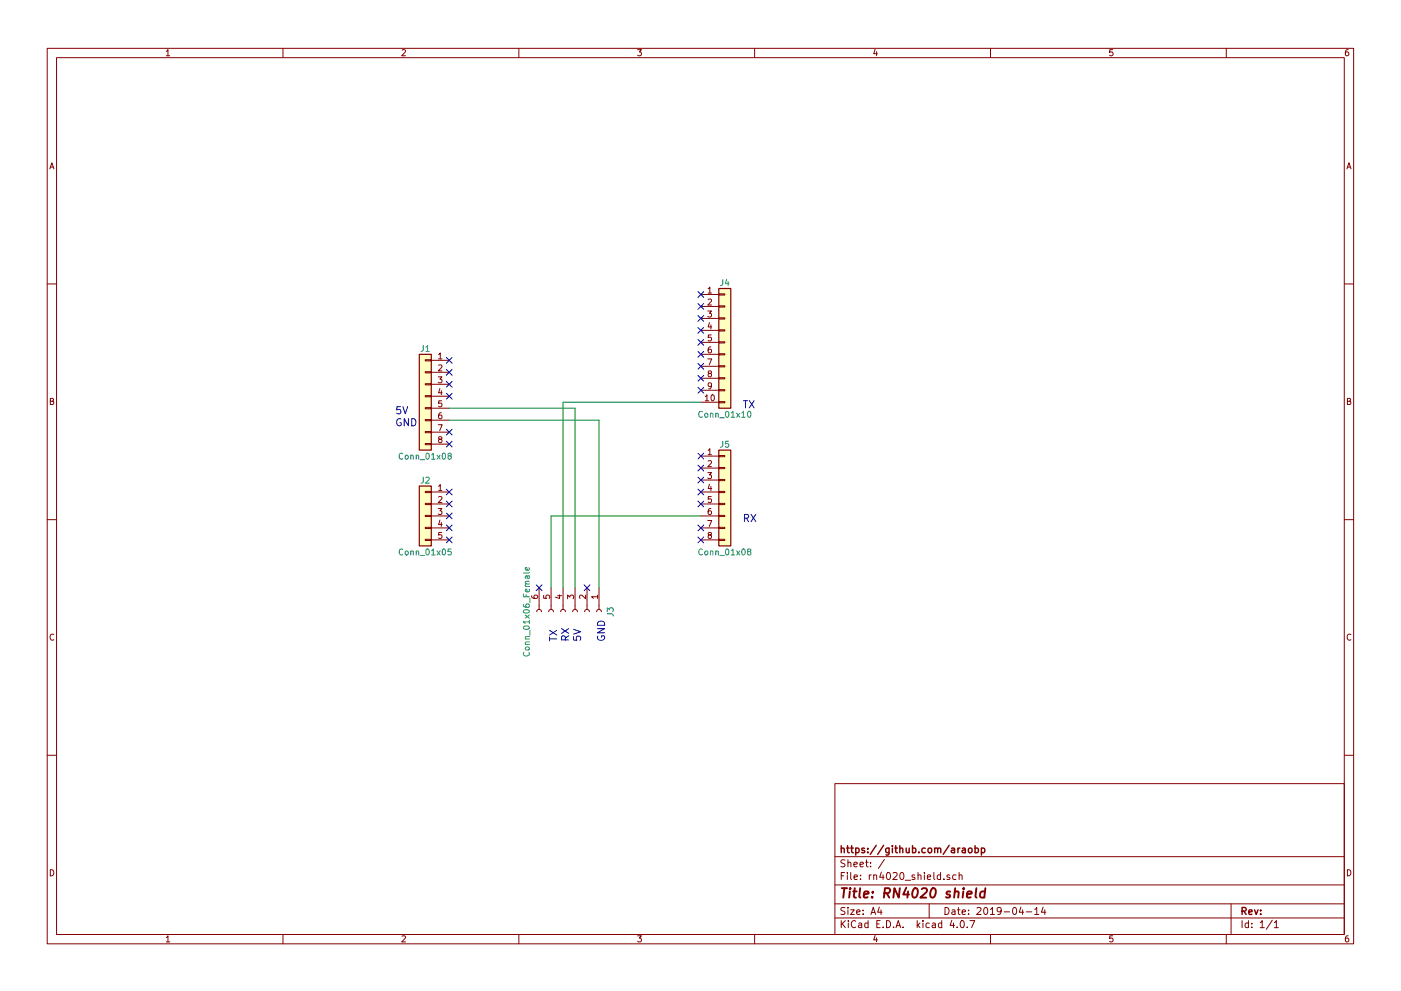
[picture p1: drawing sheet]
EESchema Schematic File Version 2
LIBS:power
LIBS:device
LIBS:switches
LIBS:relays
LIBS:motors
LIBS:transistors
LIBS:conn
LIBS:linear
LIBS:regul
LIBS:74xx
LIBS:cmos4000
LIBS:adc-dac
LIBS:memory
LIBS:xilinx
LIBS:microcontrollers
LIBS:dsp
LIBS:microchip
LIBS:analog_switches
LIBS:motorola
LIBS:texas
LIBS:intel
LIBS:audio
LIBS:interface
LIBS:digital-audio
LIBS:philips
LIBS:display
LIBS:cypress
LIBS:siliconi
LIBS:opto
LIBS:atmel
LIBS:contrib
LIBS:valves
LIBS:rn4020_shield-cache
EELAYER 25 0
EELAYER END
$Descr A4 11693 8268
encoding utf-8
Sheet 1 1
Title "RN4020 shield"
Date "2019-04-14"
Rev ""
Comp "https://github.com/araobp"
Comment1 ""
Comment2 ""
Comment3 ""
Comment4 ""
$EndDescr
$Comp
L Conn_01x05 J2
U 1 1
P 3550 4300
F 0 "J2" H 3550 4600 50  0000 C CNN
F 1 "Conn_01x05" H 3550 4000 50  0000 C CNN
F 2 "" H 3550 4300 50  0001 C CNN
F 3 "" H 3550 4300 50  0001 C CNN
	1    3550 4300
	-1   0    0    -1  
$EndComp
$Comp
L Conn_01x08 J1
U 1 1
P 3550 3300
F 0 "J1" H 3550 3700 50  0000 C CNN
F 1 "Conn_01x08" H 3550 2800 50  0000 C CNN
F 2 "" H 3550 3300 50  0001 C CNN
F 3 "" H 3550 3300 50  0001 C CNN
	1    3550 3300
	-1   0    0    -1  
$EndComp
$Comp
L Conn_01x08 J5
U 1 1
P 6050 4100
F 0 "J5" H 6050 4500 50  0000 C CNN
F 1 "Conn_01x08" H 6050 3600 50  0000 C CNN
F 2 "" H 6050 4100 50  0001 C CNN
F 3 "" H 6050 4100 50  0001 C CNN
	1    6050 4100
	1    0    0    -1  
$EndComp
$Comp
L Conn_01x10 J4
U 1 1
P 6050 2850
F 0 "J4" H 6050 3350 50  0000 C CNN
F 1 "Conn_01x10" H 6050 2250 50  0000 C CNN
F 2 "" H 6050 2850 50  0001 C CNN
F 3 "" H 6050 2850 50  0001 C CNN
	1    6050 2850
	1    0    0    -1  
$EndComp
$Comp
L Conn_01x06_Female J3
U 1 1
P 4800 5100
F 0 "J3" H 4800 5400 50  0000 C CNN
F 1 "Conn_01x06_Female" H 4800 4700 50  0000 C CNN
F 2 "" H 4800 5100 50  0001 C CNN
F 3 "" H 4800 5100 50  0001 C CNN
	1    4800 5100
	0    1    1    0   
$EndComp
Text Notes 5050 5350 1    60   ~ 0
GND
Text Notes 4850 5350 1    60   ~ 0
5V
Text Notes 4750 5350 1    60   ~ 0
RX
Text Notes 4650 5350 1    60   ~ 0
TX
Text Notes 3300 3450 0    60   ~ 0
5V
Text Notes 3300 3550 0    60   ~ 0
GND
Text Notes 6200 3400 0    60   ~ 0
TX
Text Notes 6200 4350 0    60   ~ 0
RX
Wire Wire Line
	3750 3400 4800 3400
Wire Wire Line
	4800 3400 4800 4900
Wire Wire Line
	3750 3500 5000 3500
Wire Wire Line
	5000 3500 5000 4900
NoConn ~ 3750 3000
NoConn ~ 3750 3100
NoConn ~ 3750 3200
NoConn ~ 3750 3300
NoConn ~ 3750 3600
NoConn ~ 3750 3700
NoConn ~ 3750 4100
NoConn ~ 3750 4200
NoConn ~ 3750 4300
NoConn ~ 3750 4400
NoConn ~ 3750 4500
NoConn ~ 5850 2450
NoConn ~ 5850 2550
NoConn ~ 5850 2650
NoConn ~ 5850 2750
NoConn ~ 5850 2850
NoConn ~ 5850 2950
NoConn ~ 5850 3050
NoConn ~ 5850 3150
NoConn ~ 5850 3250
NoConn ~ 5850 3800
NoConn ~ 5850 3900
NoConn ~ 5850 4000
NoConn ~ 5850 4100
NoConn ~ 5850 4200
NoConn ~ 5850 4400
NoConn ~ 5850 4500
NoConn ~ 4500 4900
NoConn ~ 4900 4900
Wire Wire Line
	5850 3350 4700 3350
Wire Wire Line
	4700 3350 4700 4900
Wire Wire Line
	5850 4300 4600 4300
Wire Wire Line
	4600 4300 4600 4900
$EndSCHEMATC
